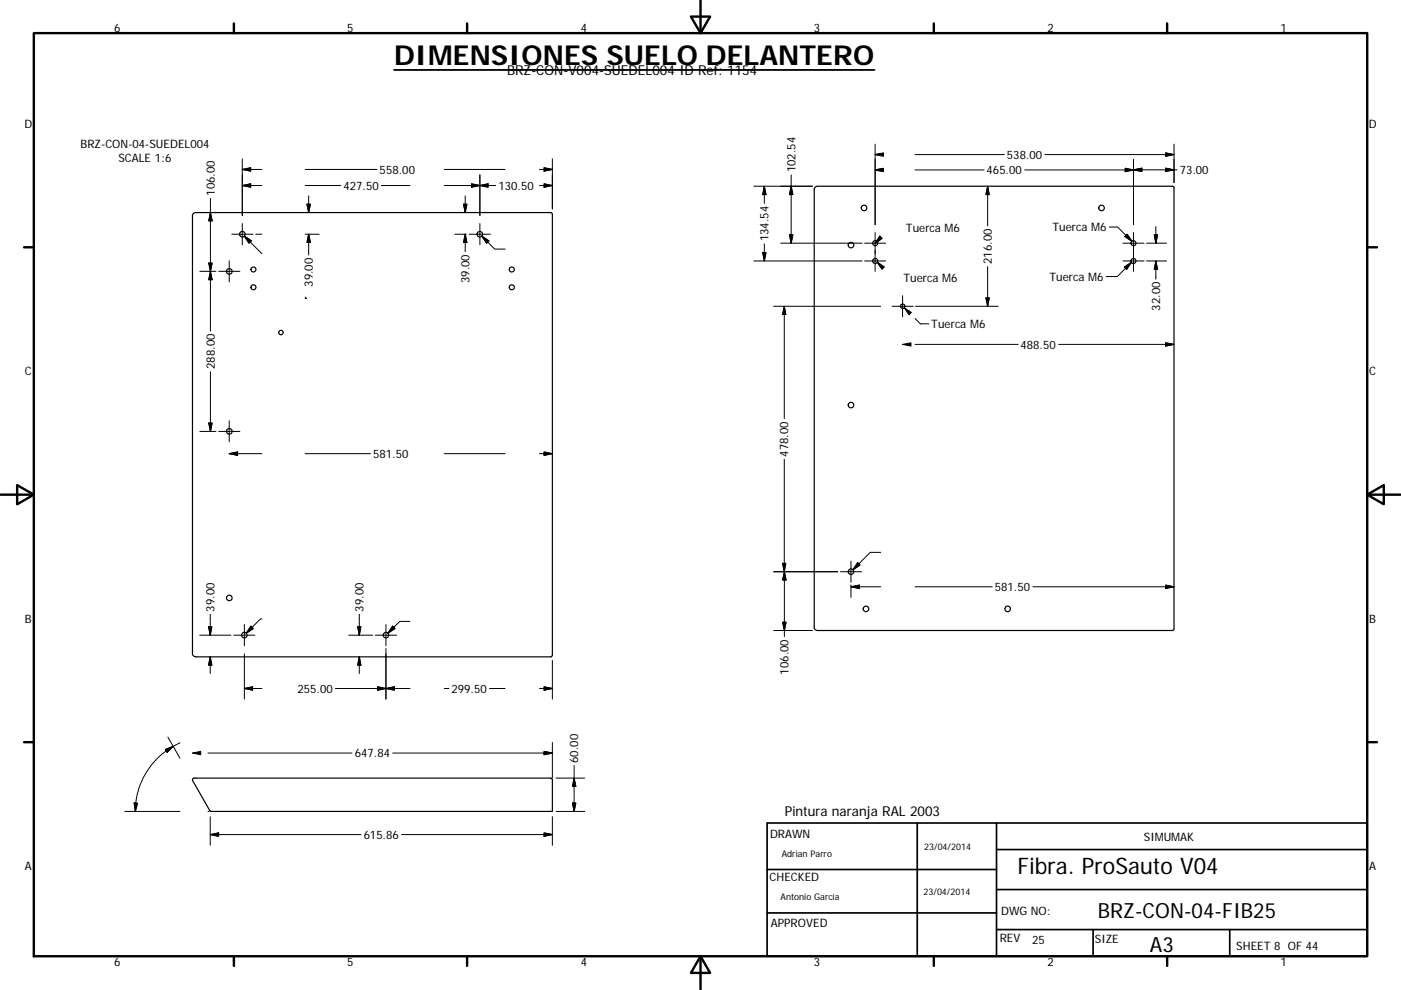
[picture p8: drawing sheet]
<svg xmlns="http://www.w3.org/2000/svg" width="297mm" height="210mm" viewBox="0 0 297 210" stroke-linecap="round" stroke-linejoin="round" font-family="sans-serif">
<g fill="none" stroke="#000" stroke-width=".25">
<path d="M172.8 39.8l.6-.3h75.2l.3 .4v93.7l-.3 .1h-75.2a.66 .66 0 0 1-.8-.7v-93zM40.9 45.4l.5-.3h75.5l.2 .3-.1 93.8-.2 .1h-75.2a.72 .72 0 0 1-.8-.7v-93zM40.9 165.1l75.9-.1 .3 .4v6.7h-72.5l-3.8-6.5z"/>
<circle cx="48.6" cy="57.6" r=".59"/>
<circle cx="51.4" cy="49.7" r=".59"/>
<circle cx="53.7" cy="57.2" r=".53"/>
<circle cx="101.7" cy="49.7" r=".58"/>
<circle cx="108.5" cy="57.2" r=".52"/>
<circle cx="180.4" cy="52" r=".59"/>
<circle cx="183.2" cy="44.1" r=".59"/>
<circle cx="185.5" cy="55.3" r=".53"/>
<circle cx="185.6" cy="51.6" r=".54"/>
<circle cx="233.5" cy="44.1" r=".59"/>
<circle cx="240.3" cy="55.3" r=".53"/>
<circle cx="240.3" cy="51.6" r=".54"/>
<circle cx="53.7" cy="60.9" r=".53"/>
<circle cx="59.6" cy="70.5" r=".48"/>
<circle cx="108.5" cy="60.9" r=".53"/>
<circle cx="191.4" cy="64.9" r=".47"/>
<circle cx="48.6" cy="91.5" r=".59"/>
<circle cx="180.4" cy="85.9" r=".59"/>
<circle cx="48.6" cy="126.8" r=".59"/>
<circle cx="51.8" cy="134.7" r=".59"/>
<circle cx="81.8" cy="134.7" r=".59"/>
<circle cx="180.4" cy="121.3" r=".59"/>
<circle cx="183.6" cy="129.1" r=".59"/>
<circle cx="213.7" cy="129.1" r=".59"/>
</g>
<g fill="none" stroke="#000" stroke-width=".51">
<path d="M148.5 0v7M7.2 7h282.7v195.8h-282.7zM49.6 5v2M99 5v2M146.5 3.5h4.1l-2.1 3.5zM198 5v2M247.5 5v2M5.1 52.5h2.1M289.9 52.5h2M.1 104.9h7.1M3.6 102.9l3.6 2-3.6 2.1zM289.9 104.9l3.5-2v4.1z"/>
<path d="M289.9 104.9h7M5.1 157.4h2.1M289.9 157.4h2M49.6 202.8v2.1M99 202.8v2.1M148.5 202.8l2.1 3.6h-4.1zM148.5 202.8v7.1M198 202.8v2.1M247.5 202.8v2.1"/>
</g>
<path d="M162.6 174.6h127.3v28.2h-127.3zM194.5 174.6v28.2M211.3 174.6v28.2M162.6 193.6h48.7M162.6 184.4h48.7M211.3 197.2h78.6M211.3 188.7h78.6M211.3 180.2h78.6M231.8 197.2v5.6M260.7 197.2v5.6" fill="none" stroke="#000" stroke-width=".36"/>
<path d="M83.5 14.8h101.9" fill="none" stroke="#000" stroke-width=".38"/>
<g fill="none" stroke="#000" stroke-width=".21">
<path d="M51.4 35.9l1.7-.3v.7zM51.4 39.3l1.7-.3v.7zM51.4 35.9h4.1M51.4 33.7v12M55.5 39.3h-4.1M64.7 39.3h7.5M64.7 35.9h15.2M80.9 39.3h6M94.2 39.3h10.9M94.2 35.9h12.9M100 39l1.7 .3-1.7 .4zM101.7 37.1v8.6"/>
<path d="M101.7 39.3l1.8-.3v.7zM114.4 39.3h2.7M115.4 39l1.7 .3-1.7 .4zM115.4 35.6l1.7 .3-1.7 .4zM117.1 35.9h-2.7M117.1 33.7v10.6M159.8 39.5h12.5M162 39.5l.4 1.8h-.7zM162 39.5v3.6M167.7 39.5l.4 1.8h-.7zM167.7 37.1v14.5M185.5 36h1.2"/>
<path d="M185.5 32.8h1.2M185.5 30.6v17.1M186.7 35.8l-1.2 .2 1.2 .3M186.7 32.6l-1.2 .2 1.2 .2M194 36h14.6M194 32.8h18.9M209.4 39.5v8.4M209.4 39.5l.3 1.8h-.7zM221.5 32.8h27.4M238.6 35.7l1.7 .3-1.7 .4zM240.3 33.8v13.9M240.3 36l1.8-.3v.7z"/>
<path d="M247.1 35.7l1.8 .3-1.8 .4zM247.1 32.4l1.8 .4-1.8 .3zM248.9 30.6v8.1M249.6 36h-32.3M42.4 57.6h3.4M44.3 55.8h.7l-.4 1.8zM44.6 57.6l.4 1.7h-.7zM44.6 45.1l.4 1.7h-.7zM44.6 42.1v28.1M46.4 57.6h4.5M48.6 55.3v4.5M49.1 49.7h4.5"/>
<path d="M51.4 47.4v4.5M51.8 50.1l3.7 3.7M51.8 50.1l1.5 1-.5 .5zM54.2 49.7h1.3M64.7 49.7h3M65.1 43.3h.7l-.4 1.8zM65.4 41.6v3.5M65.4 49.7v4.4M65.4 49.7l.4 1.7h-.7zM96.4 49.7h2.5M98.3 43.3h.7l-.4 1.8zM98.6 49.7l.4 1.7h-.7z"/>
<path d="M98.6 41.6v3.5M98.6 49.7v3.6M99.5 49.7h4.5M101.7 47.4v4.5M102.1 50.1l2.8 2.7h2.2M102.1 50.1l1.5 1-.4 .5zM159.8 55.4h23M161.7 53.6h.7l-.4 1.8zM162 51.7v3.7M165.5 51.6h17.3M167.4 49.8h.7l-.4 1.8zM183.3 51.6h4.5"/>
<path d="M183.3 55.4h4.5M185.5 49.3v8.3M186 55.6l.7 .7M186.7 56.1l-.7-.5 .7 1.1M186.7 50.4l-1.1 1.1M186.7 50.2l-.2-.1-.9 1.4M186.7 50.8l-1.1 .7M209.4 56.5v8.5M235.2 48.2h1.8l3 3M238.1 51.6h4.5M238.1 55.4h4.5M238.4 56.6l1.5-1-1 1.5z"/>
<path d="M238.5 50.2l.5-.5 1 1.5zM239.9 55.6l-3 3.1h-2.4M240.3 49.3v8.3M243.1 51.6h4.2M243.1 55.4h4.2M244.7 49.8h.7l-.3 1.8zM245.1 48v3.6M245.1 55.4l.3 1.7h-.7zM245.1 55.4v3.8M44.6 78.8v12.7M64.7 63l.3 .3h-.3M164 65h22.7"/>
<path d="M166.3 65v23.8M166.3 65l.3 1.7h-.7zM189.1 65h4.5M191.4 62.7v4.5M194 67.6l1.1 1.1h1.8M194 73h21.9M194.1 65h17.5M209 63.2h.7l-.3 1.8zM224.5 73h24.4M247.1 72.7l1.8 .3-1.8 .4zM42.4 91.5h3.4M44.3 89.7h.7l-.4 1.8z"/>
<path d="M46.4 91.5h4.5M48.6 96.2l1.8-.3v.7zM48.6 89.3v4.4M55.5 96.2h-6.9M64.7 96.2h13.8M94.2 96.2h12.9M114.4 96.2h2.7M115.4 95.9l1.7 .3-1.7 .4zM166.3 97.4v23.9M165.9 119.5h.7l-.3 1.8zM180.4 119v4.5M181.8 119.3l.5 .5-1.5 1z"/>
<path d="M186.7 117.2h-2.2l-3.7 3.6M42.3 134.7h6.7M44.2 132.9h.7l-.3 1.8zM44.6 139.3l.3 1.8h-.7zM44.6 130.3v4.4M44.6 139.3v3.6M49.5 134.7h4.5M51.8 138.7v9.6M51.8 132.5v4.5M53.2 132.8l.5 .5-1.5 1zM55.5 131.3h-.3l-3 3M73.9 134.7h5.1"/>
<path d="M75.8 132.9h.7l-.3 1.8zM76.2 130.3v4.4M76.2 139.3v3.6M76.2 139.3l.3 1.8h-.7zM79.6 134.7h4.5M81.8 137.5v10.8M81.8 132.5v4.5M83.2 132.8l.6 .5-1.5 1zM86.9 131.8h-2.2l-2.4 2.5M164 121.3h13.6M164.1 133.7h8.2M165.9 132h.8l-.4 1.7z"/>
<path d="M166.3 121.3l.4 1.7h-.8zM166.3 121.3v13.7M178.2 121.3h4.5M180.4 124.5l1.8-.4v.7zM180.4 124.1v2.6M186.7 124.5h-6.3M194 124.5h16.4M219 124.5h29.9M247.1 124.1l1.8 .4-1.8 .3zM35 159l1.7-.7-1.3 1.3zM35.6 156.3l2.6 4.5M38.2 157.6a15.9 15.9 0 0 0-9.5 14.5"/>
<path d="M44.1 159.7h30.5M51.8 146l1.7-.3v.7zM51.8 146h3.7M71.1 146h15.8M80.1 145.7l1.7 .3-1.7 .4zM81.8 146l1.8-.3v.7zM83.2 159.7h33.9M94.2 146h1M103.8 146h3.3M114.4 146h2.7M115.4 145.7l1.7 .3-1.7 .4zM115.4 159.4l1.7 .3-1.7 .4z"/>
<path d="M117.1 140.1v8.2M117.1 157.5v7.5M26.5 172.1h11.7M28.4 170.3l.7 .1-.4 1.7zM44.1 172.1h.2M44.6 177h31.9M44.6 177l1.8-.3v.7zM44.6 173.2v6.1M85.2 177h31.9M115.4 176.7l1.7 .3-1.7 .4zM117.1 173.2v6.1M117.9 172.1h6.1"/>
<path d="M117.9 165h6.1M121.4 170.3h.7l-.4 1.8zM121.7 162.4v9.7M121.7 165l.4 1.8h-.7z"/>
</g>
<g fill="#000" stroke="#000" stroke-width=".21">
<path d="M51.4 35.9l1.7-.3v.7zM51.4 39.3l1.7-.3v.7zM100 39l1.7 .3-1.7 .4zM101.7 39.3l1.8-.3v.7zM115.4 39l1.7 .3-1.7 .4zM115.4 35.6l1.7 .3-1.7 .4zM185.5 36l1.8-.3v.7zM185.5 32.8l1.8-.4v.7zM238.6 35.7l1.7 .3-1.7 .4zM240.3 36l1.8-.3v.7zM247.1 35.7l1.8 .3-1.8 .4zM247.1 32.4l1.8 .4-1.8 .3z"/>
<path d="M44.3 55.8h.7l-.4 1.8zM44.6 57.6l.4 1.7h-.7zM44.6 45.1l.4 1.7h-.7zM51.8 50.1l1.5 1-.5 .5zM65.1 43.3h.7l-.4 1.8zM65.4 49.7l.4 1.7h-.7zM98.3 43.3h.7l-.4 1.8zM98.6 49.7l.4 1.7h-.7zM102.1 50.1l1.5 1-.4 .5zM161.7 53.6h.7l-.4 1.8zM162 39.5l.4 1.8h-.7zM167.4 49.8h.7l-.4 1.8z"/>
<path d="M167.7 39.5l.4 1.8h-.7zM186.5 50.1l.5 .5-1.5 1zM186 55.6l1.5 1-.5 .5zM209.4 39.5l.3 1.8h-.7zM238.5 50.2l.5-.5 1 1.5zM238.4 56.6l1.5-1-1 1.5zM244.7 49.8h.7l-.3 1.8zM245.1 55.4l.3 1.7h-.7zM166.3 65l.3 1.7h-.7zM191.4 73l1.7-.3v.7zM191.7 65.3l1.5 1-.5 .5zM209 63.2h.7l-.3 1.8z"/>
<path d="M247.1 72.7l1.8 .3-1.8 .4zM44.3 89.7h.7l-.4 1.8zM48.6 96.2l1.8-.3v.7zM115.4 95.9l1.7 .3-1.7 .4zM165.9 119.5h.7l-.3 1.8zM181.8 119.3l.5 .5-1.5 1zM44.2 132.9h.7l-.3 1.8zM53.2 132.8l.5 .5-1.5 1zM75.8 132.9h.7l-.3 1.8zM83.2 132.8l.6 .5-1.5 1zM165.9 132h.8l-.4 1.7zM166.3 121.3l.4 1.7h-.8z"/>
<path d="M180.4 124.5l1.8-.4v.7zM247.1 124.1l1.8 .4-1.8 .3zM35 159l1.7-.7-1.3 1.3zM40.8 159.7l1.8-.3v.7zM44.6 139.3l.3 1.8h-.7zM51.8 146l1.7-.3v.7zM76.2 139.3l.3 1.8h-.7zM80.1 145.7l1.7 .3-1.7 .4zM81.8 146l1.8-.3v.7zM115.4 145.7l1.7 .3-1.7 .4zM28.4 170.3l.7 .1-.4 1.7zM44.6 177l1.8-.3v.7z"/>
<path d="M115.4 159.4l1.7 .3-1.7 .4zM115.4 176.7l1.7 .3-1.7 .4zM121.4 170.3h.7l-.4 1.8zM121.7 165l.4 1.8h-.7z"/>
</g>
<text font-size="5.8" x="83.5" y="13.9">DIMENSIONES SUELO DELANTERO</text>
<text font-size="4.8" x="215.7" y="185.3">Fibra. ProSauto V04</text>
<g font-size="4.4">
<text x="232.8" y="194.6">BRZ-CON-04-FIB25</text>
<text x="243.8" y="201.8">A3</text>
</g>
<g font-size="2.9">
<text x="107.5" y="16">BRZ-CON-V004-SUEDEL004 ID Ref: 1154</text>
<text x="166.4" y="173.2">Pintura naranja RAL 2003</text>
</g>
<g font-size="2.5">
<text x="24.2" y="6.8">6</text>
<text x="73.6" y="6.8">5</text>
<text x="123.1" y="6.8">4</text>
<text x="172.6" y="6.8">3</text>
<text x="222.1" y="6.8">2</text>
<text x="271.5" y="6.8">1</text>
<text x="5.2" y="27.1">D</text>
<text x="290.2" y="27.1">D</text>
<text x="17.1" y="31.4">BRZ-CON-04-SUEDEL004</text>
<text x="25.1" y="34.3">SCALE 1:6</text>
<text x="213.5" y="33.7">538.00</text>
<text x="45.5" y="41.5" transform="rotate(-90 45.5 41.5)">106.00</text>
<text x="72.8" y="40.3">427.50</text>
<text x="80.5" y="36.9">558.00</text>
<text x="105.7" y="40.3">130.50</text>
<text x="168.6" y="36.6" transform="rotate(-90 168.6 36.6)">102.54</text>
<text x="209.2" y="36.9">465.00</text>
<text x="250.1" y="36.9">73.00</text>
<text x="162.9" y="51.2" transform="rotate(-90 162.9 51.2)">134.54</text>
<text x="192.1" y="49.1">Tuerca M6</text>
<text x="223.1" y="49">Tuerca M6</text>
<text x="191.6" y="59.8">Tuerca M6</text>
<text x="210.3" y="56" transform="rotate(-90 210.3 56)">216.00</text>
<text x="222.5" y="59.5">Tuerca M6</text>
<text x="66.4" y="60.8" transform="rotate(-90 66.4 60.8)">39.00</text>
<text x="99.5" y="60" transform="rotate(-90 99.5 60)">39.00</text>
<text x="246" y="65.9" transform="rotate(-90 246 65.9)">32.00</text>
<text x="197.4" y="69.6">Tuerca M6</text>
<text x="216.4" y="74">488.50</text>
<text x="5.3" y="79.6">C</text>
<text x="45.5" y="78.3" transform="rotate(-90 45.5 78.3)">288.00</text>
<text x="290.3" y="79.6">C</text>
<text x="79.1" y="97.1">581.50</text>
<text x="167.1" y="96.9" transform="rotate(-90 167.1 96.9)">478.00</text>
<text x="210.9" y="125.3">581.50</text>
<text x="45.5" y="129.7" transform="rotate(-90 45.5 129.7)">39.00</text>
<text x="77.1" y="129.7" transform="rotate(-90 77.1 129.7)">39.00</text>
<text x="5.3" y="132.1">B</text>
<text x="290.3" y="132.1">B</text>
<text x="167.2" y="143.1" transform="rotate(-90 167.2 143.1)">106.00</text>
<text x="63.1" y="146.9">255.00</text>
<text x="95.7" y="146.9">299.50</text>
<text x="75.2" y="160.6">647.84</text>
<text x="122.6" y="161.8" transform="rotate(-90 122.6 161.8)">60.00</text>
<text x="77.1" y="177.9">615.86</text>
<text x="163.3" y="177.7">DRAWN</text>
<text x="242.5" y="178.3">SIMUMAK</text>
<text x="5.3" y="184.5">A</text>
<text x="290.3" y="184.5">A</text>
<text x="163.2" y="187">CHECKED</text>
<text x="163.4" y="196.6">APPROVED</text>
<text x="212.3" y="194">DWG NO:</text>
<text x="212" y="199.7">REV</text>
<text x="218.8" y="200.2">25</text>
<text x="232.2" y="200">SIZE</text>
<text x="262.1" y="201.4">SHEET 8 OF 44</text>
<text x="24.2" y="204.9">6</text>
<text x="73.6" y="204.9">5</text>
<text x="123.1" y="204.9">4</text>
<text x="172.6" y="204.9">3</text>
<text x="222.1" y="204.9">2</text>
<text x="271.5" y="204.9">1</text>
</g>
<g font-size="1.9">
<text x="165.7" y="181.7">Adrian Parro</text>
<text x="195.9" y="180.4">23/04/2014</text>
<text x="165.5" y="191">Antonio García</text>
<text x="195.8" y="189.9">23/04/2014</text>
</g>
</svg>
